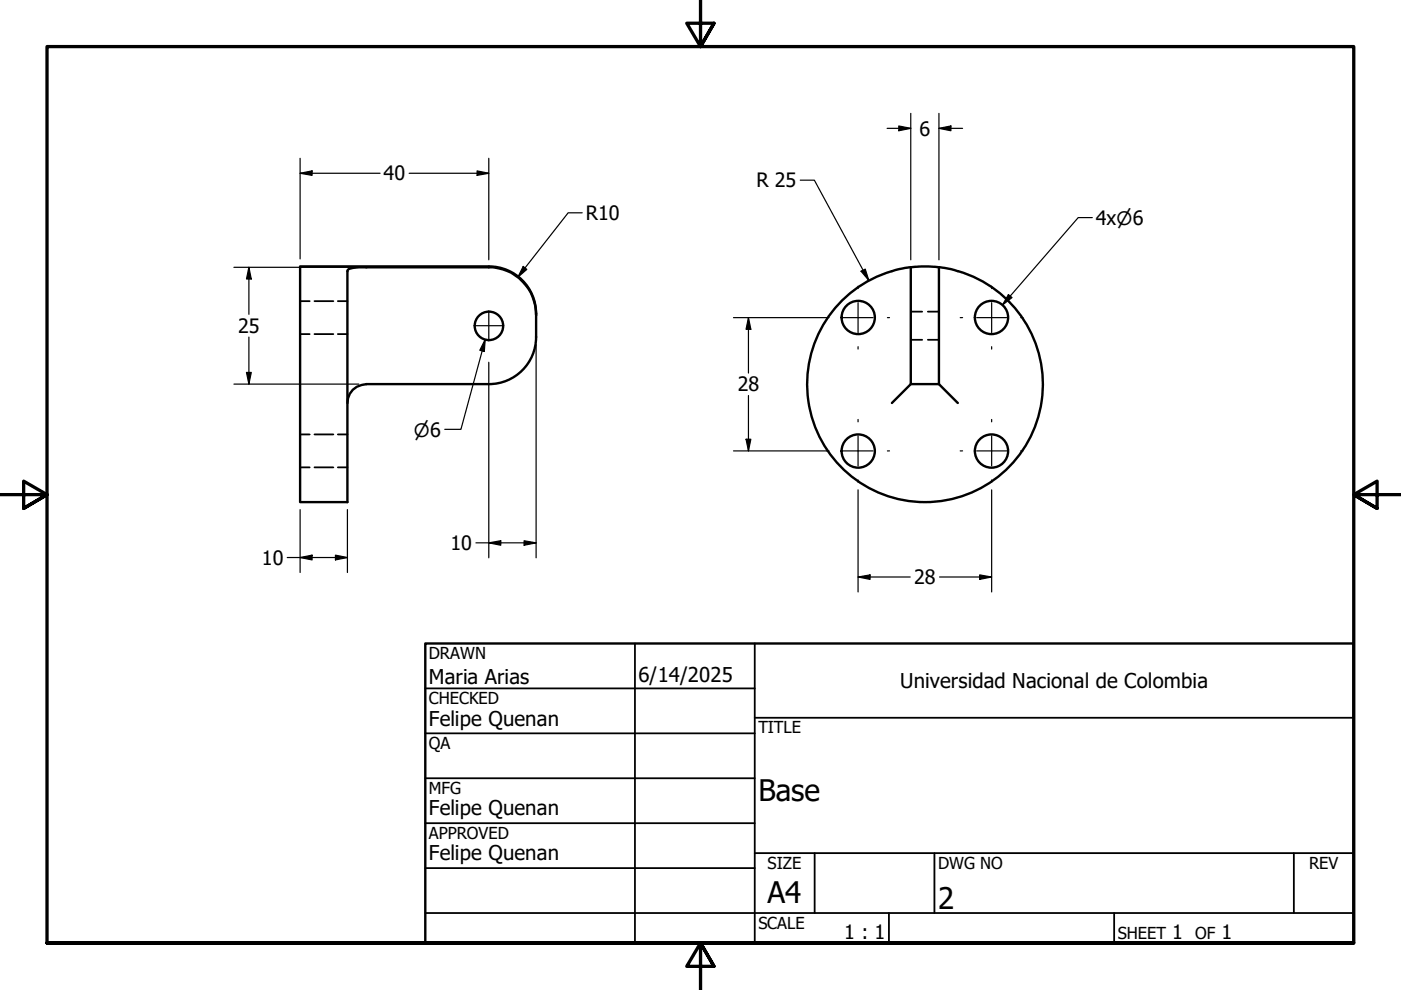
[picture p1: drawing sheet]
<svg xmlns="http://www.w3.org/2000/svg" width="297mm" height="210mm" viewBox="0 0 297 210" stroke-linecap="round" stroke-linejoin="round" font-family="sans-serif">
<!-- layer: Hidden (ANSI) -->
<g fill="none" stroke="#000" stroke-width=".38">
<path d="M63.6 63.9h2.1M63.6 70.8h2.1M66.7 63.9h4M66.7 70.8h4M71.6 63.9h2.1M71.6 70.8h2.1M193.1 72h2.4M193.1 66.1h2.4M196.7 72h2.4M196.7 66.1h2.4M63.6 92.1h2.1M63.6 99.1h2.1"/>
<path d="M66.7 92.1h4M66.7 99.1h4M71.6 92.1h2.1M71.6 99.1h2.1"/>
</g>
<!-- layer: Visible (ANSI) -->
<g fill="none" stroke="#000" stroke-width=".51">
<path d="M103.6 56.5h-40v50h10.1v-49a.96 .96 0 0 1 1.1-.7l1.3-.1h27.5a10.1 10.1 0 0 1 10.1 10.1M103.7 56.5a10 10 0 0 1 10 10v4.9a10 10 0 0 1-10 10M193.1 56.7a25 25 0 0 0-18.8 37 25 25 0 0 0 41.4 3.3 25 25 0 0 0-12.6-39.5M193.1 56.7v24.7h6v-24.7l2.5 .4 1.5 .4M193.1 56.7a25 25 0 0 1 6 0M103.6 81.4h-25.9a4 4 0 0 0-4 4M193.1 81.4l-4 4M199.1 81.4l4 4"/>
<circle cx="103.7" cy="69.1" r="3"/>
<circle cx="182" cy="67.3" r="3.5"/>
<circle cx="210.2" cy="67.3" r="3.5"/>
<circle cx="182" cy="95.6" r="3.5"/>
<circle cx="210.2" cy="95.6" r="3.5"/>
</g>
<!-- layer: Border (ANSI) -->
<path d="M148.5 -.1v10l-2.9-5h5.8l-2.9 5 2.9-5M0 104.9h10l-5-2.9v5.8l5-2.9-5 2.9M297 104.9h-10l5-2.9v5.8l-5-2.9 5 2.9M10 199.9v-190h277v190h-277h277M151.4 204.9l-2.9-5 2.9 5h-5.8l2.9-5v10" fill="none" stroke="#000" stroke-width=".7"/>
<!-- layer: Title (ANSI) -->
<g fill="none" stroke="#000" stroke-width=".38">
<path d="M134.6 136.4v63.5M160 136.4v63.5M90.2 146h69.8M90.2 155.5h69.8M160 152.2h127M90.2 165h69.8M90.2 174.5h69.8M90.2 193.6h196.8M90.2 184.1h69.8M160 180.9h127M172.7 180.9v12.7M188.5 193.6v6.3"/>
<path d="M198.1 180.9v12.7M236.2 193.6v6.3M274.3 180.9v12.7"/>
</g>
<path d="M90.2 136.4h196.8v63.5h-196.8z" fill="none" stroke="#000" stroke-width=".51"/>
<!-- layer: Center Mark (ANSI) -->
<g fill="none" stroke="#000" stroke-width=".25">
<path d="M100.5 69.1h6.3M103.6 65.9v6.3M175.3 67.3h.5M178.8 67.3h6.3M181.9 60.7v.5M181.9 64.2v6.3M181.9 73.5v.5M188.2 67.3h.4M203.6 67.3h.5M207.1 67.3h6.3M210.2 60.7v.5M210.2 64.2v6.3"/>
<path d="M210.2 73.5v.5M216.4 67.3h.5M175.3 95.6h.5M178.8 95.6h6.3M181.9 88.9v.5M181.9 92.4v6.4M188.2 95.6h.4M203.6 95.6h.5M207.1 95.6h6.3M210.2 88.9v.5M210.2 92.4v6.4M216.4 95.6h.5"/>
<path d="M181.9 101.8v.5M210.2 101.8v.5"/>
</g>
<!-- layer: Dimension (ANSI) -->
<g fill="none" stroke="#000" stroke-width=".25">
<path d="M63.6 36.7l2.6-.5v1zM63.6 33.6v21.3M63.6 36.7h17M86.7 36.7h16.9M101.2 36.2l2.4 .5-2.4 .5zM103.6 33.6v21.5M169.7 38.2h3l11.5 21.3M188.1 27.2h5M190.6 26.7l2.5 .5-2.5 .5zM193.1 24v31.1M199.1 27.2l2.5-.5v1zM199.1 27.2h5"/>
<path d="M199.1 24v31.1M49.6 56.7h26.5M52.8 56.7l.5 2.5h-1zM52.8 56.7v9.9M110.9 56.5l.8 .6-1.9 1.7zM123.4 45.1h-2.9l-10.7 13.7M182.6 57.5l.9-.4 .7 2.4zM231.6 46.1h-3l-16.1 18.6M52.3 79h1l-.5 2.4zM52.8 71.5v9.9M102.9 72l-.2 2.5-1-.2zM102.9 72l-5.2 19h-3.4"/>
<path d="M103.6 76.8v41.5M113.7 73.1v45.2M155.5 67.3h19.8M158.7 67.3l.5 2.5h-1zM158.7 67.3v11.8M213.8 62.5l.8 .6-2.1 1.6zM49.6 81.4h26.5M155.5 95.6h19.8M158.2 93.1h1l-.5 2.5zM158.7 83.9v11.7M60.9 118.2h12.8M63.6 118.2l2.6-.5v1z"/>
<path d="M63.6 108v13.4M71.1 117.7l2.6 .5-2.6 .5zM73.7 108v13.4M100.9 115.1h12.8M103.6 115.1l2.6-.4v.9zM111.1 114.7l2.6 .4-2.6 .5zM181.9 103.9v21.6M210.2 103.9v21.6M181.9 122.3l2.6-.4v.9zM181.9 122.3h11.1M199.2 122.3h11M207.7 121.9l2.5 .4-2.5 .5z"/>
</g>
<g fill="#000">
<path d="M63.6 36.7l2.6-.5v1zM101.2 36.2l2.4 .5-2.4 .5zM190.6 26.7l2.5 .5-2.5 .5zM199.1 27.2l2.5-.5v1zM52.8 56.7l.5 2.5h-1zM110.9 56.5l.8 .6-1.9 1.7zM182.6 57.5l.9-.4 .7 2.4zM52.3 79h1l-.5 2.4zM102.9 72l-.2 2.5-1-.2zM158.7 67.3l.5 2.5h-1zM213.8 62.5l.8 .6-2.1 1.6zM158.2 93.1h1l-.5 2.5z"/>
<path d="M63.6 118.2l2.6-.5v1zM71.1 117.7l2.6 .5-2.6 .5zM103.6 115.1l2.6-.4v.9zM111.1 114.7l2.6 .4-2.6 .5zM181.9 122.3l2.6-.4v.9zM207.7 121.9l2.5 .4-2.5 .5z"/>
</g>
<g font-size="6.3">
<text x="160.8" y="169.8">Base</text>
<text x="162.8" y="191.4">A4</text>
<text x="198.9" y="192.8">2</text>
</g>
<g font-size="4.3">
<text x="90.9" y="145.1">Maria Arias</text>
<text x="135.4" y="144.5">6/14/2025</text>
<text x="190.9" y="145.9">Universidad Nacional de Colombia</text>
<text x="90.9" y="153.8">Felipe Quenan</text>
<text x="90.9" y="172.9">Felipe Quenan</text>
<text x="90.9" y="182.4">Felipe Quenan</text>
</g>
<g font-size="4.2">
<text x="194.9" y="28.7">6</text>
<text x="81.3" y="38.3">40</text>
<text x="160.4" y="39.7">R 25</text>
<text x="124.2" y="46.6">R10</text>
<text x="232.3" y="47.7">4x⌀6</text>
<text x="50.5" y="70.6">25</text>
<text x="156.4" y="83">28</text>
<text x="55.5" y="119.7">10</text>
<text x="95.5" y="116.6">10</text>
<text x="193.8" y="123.9">28</text>
<text x="179" y="199.2">1 : 1</text>
<text x="248.5" y="199.1">1</text>
<text x="259" y="199.1">1</text>
</g>
<text font-size="3.9" x="87.8" y="92.6">⌀6</text>
<g font-size="3.5">
<text x="90.9" y="139.7">DRAWN</text>
<text x="90.9" y="149.3">CHECKED</text>
<text x="160.8" y="155.5">TITLE</text>
<text x="90.9" y="158.8">QA</text>
<text x="90.9" y="168.3">MFG</text>
<text x="90.9" y="177.8">APPROVED</text>
<text x="162.8" y="184.2">SIZE</text>
<text x="198.9" y="184.2">DWG NO</text>
<text x="277.6" y="184.2">REV</text>
<text x="160.8" y="196.9">SCALE</text>
<text x="237" y="199.1">SHEET</text>
<text x="253.4" y="199.1">OF</text>
</g>
</svg>
